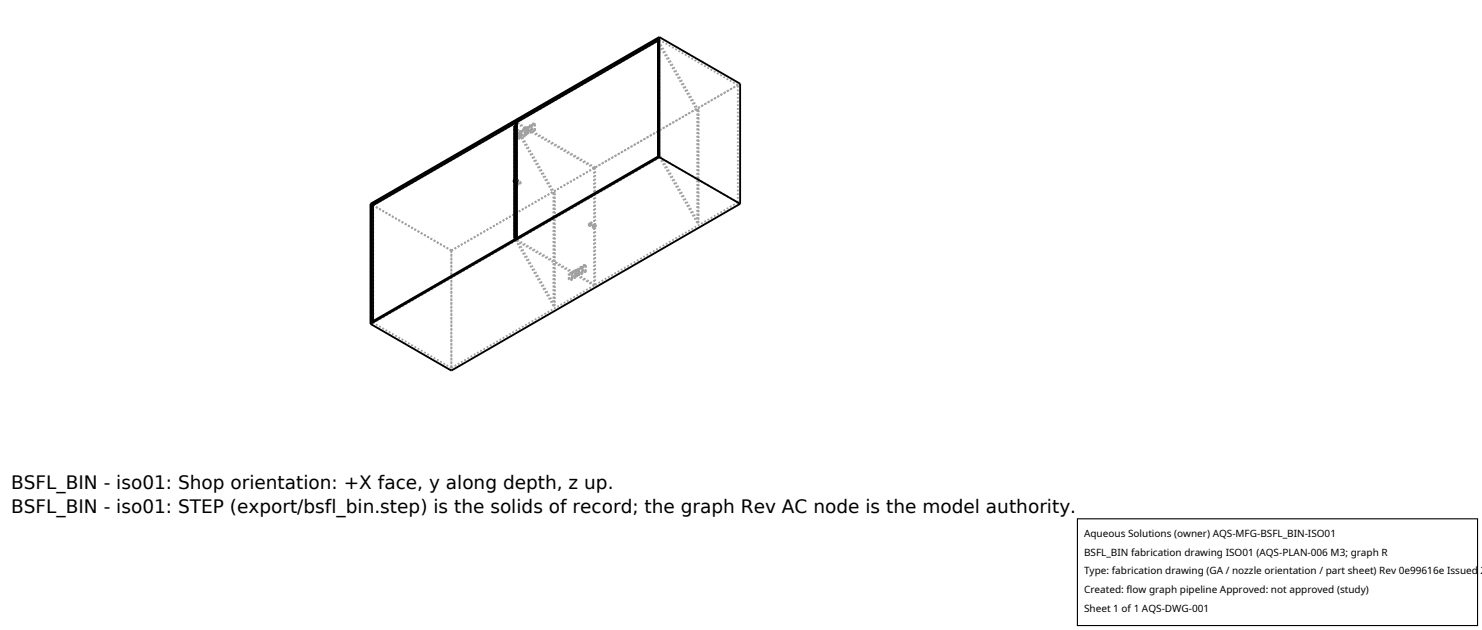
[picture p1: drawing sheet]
<svg xmlns="http://www.w3.org/2000/svg" width="212mm" height="90mm" viewBox="0 0 212 90" stroke-linecap="round" stroke-linejoin="round" font-family="sans-serif">
<g fill="none" stroke="#a0a0a0" stroke-width=".26" stroke-dasharray=".3 .3" stroke-linecap="butt">
<path d="M73.5 18h-.1M73.5 18l.2-.1M73.5 18.1l.2-.1M73.6 17.6h.1M73.7 17.6l-.1-.1M73.7 17.9h-.1M73.7 17.6v.3M73.7 17.6v8.2M73.9 17.5l20.3-11.8M73.9 17.5v8.2M74 18.9l.2 .1 .3-.1M74 19.7l.1-.2"/>
<path d="M74 18.9v.8M74 19.7l.1-.1M74 18.9l.2 .1 .2-.1M74.1 19.2v.3M74.1 19.2l-.6-1.1M74.1 19.5v.1M74.1 19.2v.4M74.2 19.8h.1M74.2 19.8l-.2-.1M74.2 19.4l.2-.1M74.2 19.4v.4M74.2 19.4l-.1-.2"/>
<path d="M74.3 19.4l.2-.1M74.3 19.4v.4M74.3 19.8l-.3-.1M74.4 19.2h-.3M74.4 18.8l-.4 .1M74.4 19.2v.3M74.4 19.5v.1M74.4 19.2l-.7-1.2M74.4 19.5l.1 .2M74.4 18.8h-.3l-.1 .1M74.4 19.6l.1 .1M74.4 19.3v-.1"/>
<path d="M74.4 18.9v-.1M74.4 18.9v.4M74.5 18.6l.2 .2 .3-.2M74.5 19.4l.1-.2 .3 .1M74.5 18.6v.8M74.5 19.3v.4M74.5 18.9l-.1-.1M74.5 18.9v.8M74.5 19.4l.3-.1M74.5 18.6l.2 .1 .2-.1M74.8 19.3l.1 .1M74.8 18.5l-.3 .1"/>
<path d="M74.9 18.5h-.3l-.1 .1M74.9 19.3l.1 .1M74.9 19.4l-.2 .1-.2-.1M74.9 18.6l-.1-.1M74.9 18.6v.8M74.9 18.3l.4 .2M74.9 19.1h.1M74.9 18.3v.8M75 18.3h-.1M75 18.3l-1.3-.7M75 18.3v.8M75 18.6l-.1-.1"/>
<path d="M75 19.4l-.3 .1-.2-.1M75 18.6v.8M75 18.3l.2 .1M75.1 18.2l-1.2-.7M75.1 18.2l.3 .1M75.1 19l.3 .1M75.1 18.2v.8M75.2 19l.2 .1M75.2 19h-.1M75.2 18.2l.2 .1M75.2 18.2v.8M75.2 19.2l-.2-.1"/>
<path d="M75.2 18.4v.8M75.2 18.4l-.2-.1M75.3 19.2l-.4-.1M75.3 18.5v.7M75.3 19.2h-.1M75.4 18.4v.7M75.4 18.4l-.2-.2M75.4 18.3v.1M75.4 18.3v.8M75.4 18.1l.2 .1 .3-.1M75.4 18.8l.2-.1h.2M75.4 18.1v.7"/>
<path d="M75.5 18.8l.3-.1M75.5 18.1l.2 .1 .2-.1M75.5 18.1v.7M75.8 18.7l.1 .1M75.8 18l-.3 .1M75.8 18l-.2-.1-.2 .2M75.9 18.8l-.2 .1-.2-.1M75.9 18.1l-.1-.1M75.9 18.1v.7M75.9 17.8l.3 .1 .2-.1M75.9 18.5l.2-.1h.2M75.9 17.8v.7"/>
<path d="M75.9 18.8l-.2 .2-.3-.2M76 18.5h.3M76 17.8l.1 .1 .2-.1M76 17.8v.7M76.3 17.7l-.3 .1M76.3 17.7l-.2-.1-.2 .2M76.3 18.4l.1 .1M76.3 18.5l-.1 .2-.2-.2M76.3 17.8v-.1M76.3 17.8v.7M76.4 17.8l-.1-.1M76.4 18.5l-.2 .2-.3-.2"/>
<path d="M76.4 17.8v.7M94 5.8l.2-.1M94 6.2l.2-.1M94 6.2v-.1M94.2 5.7l-.2-.1M94.2 5.7v.4M94.2 6.1h-.2M94.2 5.7v16.8M99.6 15.8l-5.6-9.6M99.7 15.8h-.1M99.8 15.8h-.1M99.8 15.8v16"/>
<path d="M99.8 15.8l-5.6-9.7M105.4 12.2l-11.2-6.5M53.3 29.3v16.8M53.3 29.3l20.4-11.7M64.5 35.8l-11.6-6.7M64.5 35.8l41.2-23.8M64.5 35.8l-11.2-6.5M64.5 35.8l20.3-11.8M73.4 26v-.3M73.4 25.9l.2 .1M73.5 34v-16M73.5 34.1v-16"/>
<path d="M73.5 34.1l.2-.1M73.6 25.7l.2-.1M73.6 25.7l.1 .1M73.6 26.1h.1M73.6 25.8h.1M73.6 26h.1M73.6 26v-.2M73.6 34.3v-.2M73.6 34.3l.2-.1M73.6 34l.1-.1M73.6 25.7v-.2M73.6 25.6l.2 .1"/>
<path d="M73.7 25.8l-.2 .1 .1 .2M73.7 25.8l-.1 .2M73.7 26v-.2M73.7 34.3h-.1M73.7 33.9v-7.8M73.7 33.9v.4M73.7 25.8v-7.9M73.7 33.9h-.1M73.7 25.7h.1M73.7 25.8v-7.8M73.7 25.8v.3M73.7 34v-7.9"/>
<path d="M73.7 25.9v.2M73.7 25.9v-.1M73.7 26.1v-.2M73.7 26.1l.4 .2M73.7 26.1l.4 .3M73.7 25.8l.4 .2M73.7 25.8l.4 .3M73.7 26.1v8.2M73.8 25.6v.1M73.8 25.9l-.2 .1M73.8 25.9v.1M73.8 25.9v-.2"/>
<path d="M73.8 34.2v-.2M73.8 34.2l20.4-11.7M73.8 34v.2M73.8 25.7h.1M73.8 25.7v.3M73.8 25.7l.1 .1M73.9 34.2l20.3-11.7M73.9 26v-.3M73.9 26v8.2M73.9 25.7l.4 .2M73.9 26l.4 .3M73.9 25.7l.4 .3"/>
<path d="M73.9 26l.4 .2M73.9 25.7v.3M73.9 25.8l-.1 .2M74.1 26v.4M74.1 26v.1M74.1 26.1v.2M74.1 26.3v.1M74.3 26.3v-.4M74.3 25.9v.1M74.3 26.2v-.2M74.3 26.2v.1M79 27.7l-4.7-8.3"/>
<path d="M79.2 27.7h-.2M79.2 27.6l-4.7-8.3M79.2 27.6v.1M79.2 27.6v16M81.2 39.9l.2-.2 .3 .1M81.2 39.1l.3 .1 .2-.1M81.2 39.9v-.8M81.3 39.1l.2 .1 .2-.1M81.3 39.9l.3-.1M81.3 39.9v-.8M81.6 39l-.3 .1M81.6 39.8l.1 .1"/>
<path d="M81.7 39.8v.1M81.7 39h-.3l-.2 .1M81.7 39.1l-.1-.1M81.7 39.9l-.2 .1-.2-.1M81.7 39.9v-.8M81.7 39.6l.2-.2 .2 .1M81.7 38.8l.3 .2 .2-.2M81.7 39.6v-.8M81.7 39.9l-.2 .1-.3-.1M81.7 39.1v-.1M81.8 38.8l.1 .1 .2-.1M81.8 39.6l.3-.1"/>
<path d="M81.8 39.6v-.8M82.1 38.7l-.3 .1M82.1 39.5v.1M82.1 39.5l.1 .1M82.1 38.7h-.2l-.2 .1M82.1 38.8v-.1M82.1 39.6l-.1 .1-.2-.1M82.1 39.6v-.8M82.2 38.5l.3 .2M82.2 39.3v-.8M82.2 39.3l-8.5-5M82.2 38.5h.1"/>
<path d="M82.2 39.6l-.2 .1-.3-.1M82.2 38.8l-.1-.1M82.2 39.6v-.8M82.3 38.5l.2 .1M82.3 39.3v-.8M82.4 39.2l-8.5-5M82.4 39.2v-.8M82.5 38.6v.1M82.5 39.4v-.8M82.5 39.4l-.2-.1M82.5 39.4l-.3-.1M82.5 39.4v-.7"/>
<path d="M82.6 38.5l-.2-.1M82.6 38.5l.1 .1M82.6 39.3l-.2-.1M82.6 39.3v-.8M82.7 39l.1-.1h.3M82.7 38.3l.2 .1 .3-.1M82.7 39v-.7M82.7 38.6v-.1M82.7 39.3v-.7M82.7 39.3l-.3-.1M82.7 38.5l-.3-.1M82.7 39.3v-.8"/>
<path d="M82.7 38.3l.2 .1 .2-.1M82.7 39l.4-.1M83.1 38.2l-.4 .1M83.1 38.9v.1M83.1 38.9l.1 .1M83.1 38.2l-.3-.1-.1 .2M83.1 38.3v-.1M83.1 39l-.1 .1-.3-.1M83.1 39v-.7M83.2 38.7l.1-.1h.3M83.2 38l.2 .1 .3-.1M83.2 38.7v-.7"/>
<path d="M83.2 39l-.2 .2-.3-.2M83.2 38.3l-.1-.1M83.2 39v-.7M83.2 38l.2 .1 .2-.1M83.2 38.7h.3M83.5 37.9l-.3 .1M83.5 38.7h.1M83.6 38.6l.1 .1M83.6 37.9l-.3-.1-.1 .2M83.6 38l-.1-.1M83.6 38.7l-.2 .1-.2-.1M83.6 38.7v-.7"/>
<path d="M83.7 38.7l-.3 .2-.2-.2M83.7 38l-.1-.1M83.7 38.7v-.7M84.1 32.2l.1-.4M84.2 32.1v-.2M84.2 31.9v-.1M84.2 32.2v-.1M84.2 32.2h-.1M84.3 31.7h.1M84.3 32.1v-.1M84.3 31.8h.1M84.3 31.8v-.1"/>
<path d="M84.4 31.8l-.1 .2M84.4 31.7l-.1 .4M84.8 32.6l-.7-.4M84.8 32.5l-.6-.4M84.8 24l-9.5-5.5M84.8 32.2v-8.2M84.8 32.2l-.6-.4M84.8 32.3l-.6-.4M84.8 32.5v-.2M84.8 32.6l-.6-.4M84.8 32.3v.2M84.8 32.2v.4"/>
<path d="M85 23.9l20.4-11.7M85 32.1v-8.2M85 32.5l-.7-.4M85 32.1l-.7-.4M85 32.4l-.7-.4M85 32.2l-.7-.4M85 32.4v-.2M85 23.9l-9.6-5.5M85 32.2v.2M85 32.2l-.6-.4M85 32.1v.4M85 32.1l-.6-.4"/>
<path d="M94 22.2v-16M94 22.2l.2-.1M94.2 22.1v.4M94.2 22.1h-.2M94.2 22.1v-16M94.2 22.5l-.2-.2M99.6 31.8l-5.6-9.6M99.6 31.8v-16M99.7 31.8v-16M99.7 31.8h-.1M99.8 31.8h-.1M99.8 31.8l-5.6-9.7"/>
<path d="M105.4 28.9l-11.2-6.4M105.4 28.9v-16.7M53.3 46.1l20.4-11.8M53.3 45.8v.3M53.3 46.1l-.2-.1M64.5 52.9v-17.1M64.5 52.5l20.3-11.7M64.5 52.5l-11.2-6.4M64.5 52.5v-16.7M79 43.7l-5.5-9.6M79 43.7v-16M79.2 43.7h-.2"/>
<path d="M79.2 43.7v-16M79.2 43.6l-5.5-9.6M79.2 43.6v.1M84.8 40.8l-2.3-1.4M84.8 40.8v-8.2M85 40.7l20.4-11.8M85 40.7l-2.3-1.4M85 40.7v-8.2"/>
</g>
<g fill="none" stroke="#000" stroke-width=".26">
<path d="M73.6 17.6l-20.3 11.7M73.6 17.9l-.2 .1v7.7M73.8 17.4l-.2 .1v8M73.8 17.4v.1M73.8 17.4v8.2M73.8 17.5v8.1M94 5.8l-20.2 11.7M94 6.1h.1M94.2 5.3l-41.3 23.8v17.1M94.2 5.3l11.5 6.7v17.1M94.2 5.3v17.1M53.1 29.2l40.9-23.6v16.7l-40.9 23.7z"/>
<path d="M53.1 29.2l.2 .1M53.3 29.3v16.5M73.4 26l.2 .1M73.4 26v8M73.4 34l.2-.1zM73.5 25.7l.1-.1 .1 .1-.2 .2-.1-.1zM73.6 26.1v8M73.7 25.7l-.1 .1M73.7 25.6l.2 .1-.1 .3M73.7 25.6v.2l-.3 .2M73.7 25.6l-.3 .1v.3M73.8 26l-.2 .1"/>
<path d="M73.8 26h.1M73.8 26v8M94 22.1v.1M94 22.1h.1M94.2 22.4l11.5 6.7M94.2 22.4l-41.3 23.8M105.7 29.1l-41.2 23.8-11.6-6.7"/>
</g>
<path d="M153.9 74.1h57.1v15.2h-57.1z" fill="#fff" stroke="#000" stroke-width=".16"/>
<g font-size="2.6">
<text x="1.6" y="69.8">BSFL_BIN - iso01: Shop orientation: +X face, y along depth, z up.</text>
<text x="1.6" y="73.3">BSFL_BIN - iso01: STEP (export/bsfl_bin.step) is the solids of record; the graph Rev AC node is the model authority.</text>
</g>
<g font-size="1.4">
<text x="154.8" y="76.6">Aqueous Solutions (owner) AQS-MFG-BSFL_BIN-ISO01</text>
<text x="154.8" y="79.3">BSFL_BIN fabrication drawing ISO01 (AQS-PLAN-006 M3; graph R</text>
<text x="154.8" y="82">Type: fabrication drawing (GA / nozzle orientation / part sheet) Rev 0e99616e Issued 2</text>
<text x="154.8" y="84.7">Created: flow graph pipeline Approved: not approved (study)</text>
<text x="154.8" y="87.4">Sheet 1 of 1 AQS-DWG-001</text>
</g>
</svg>
